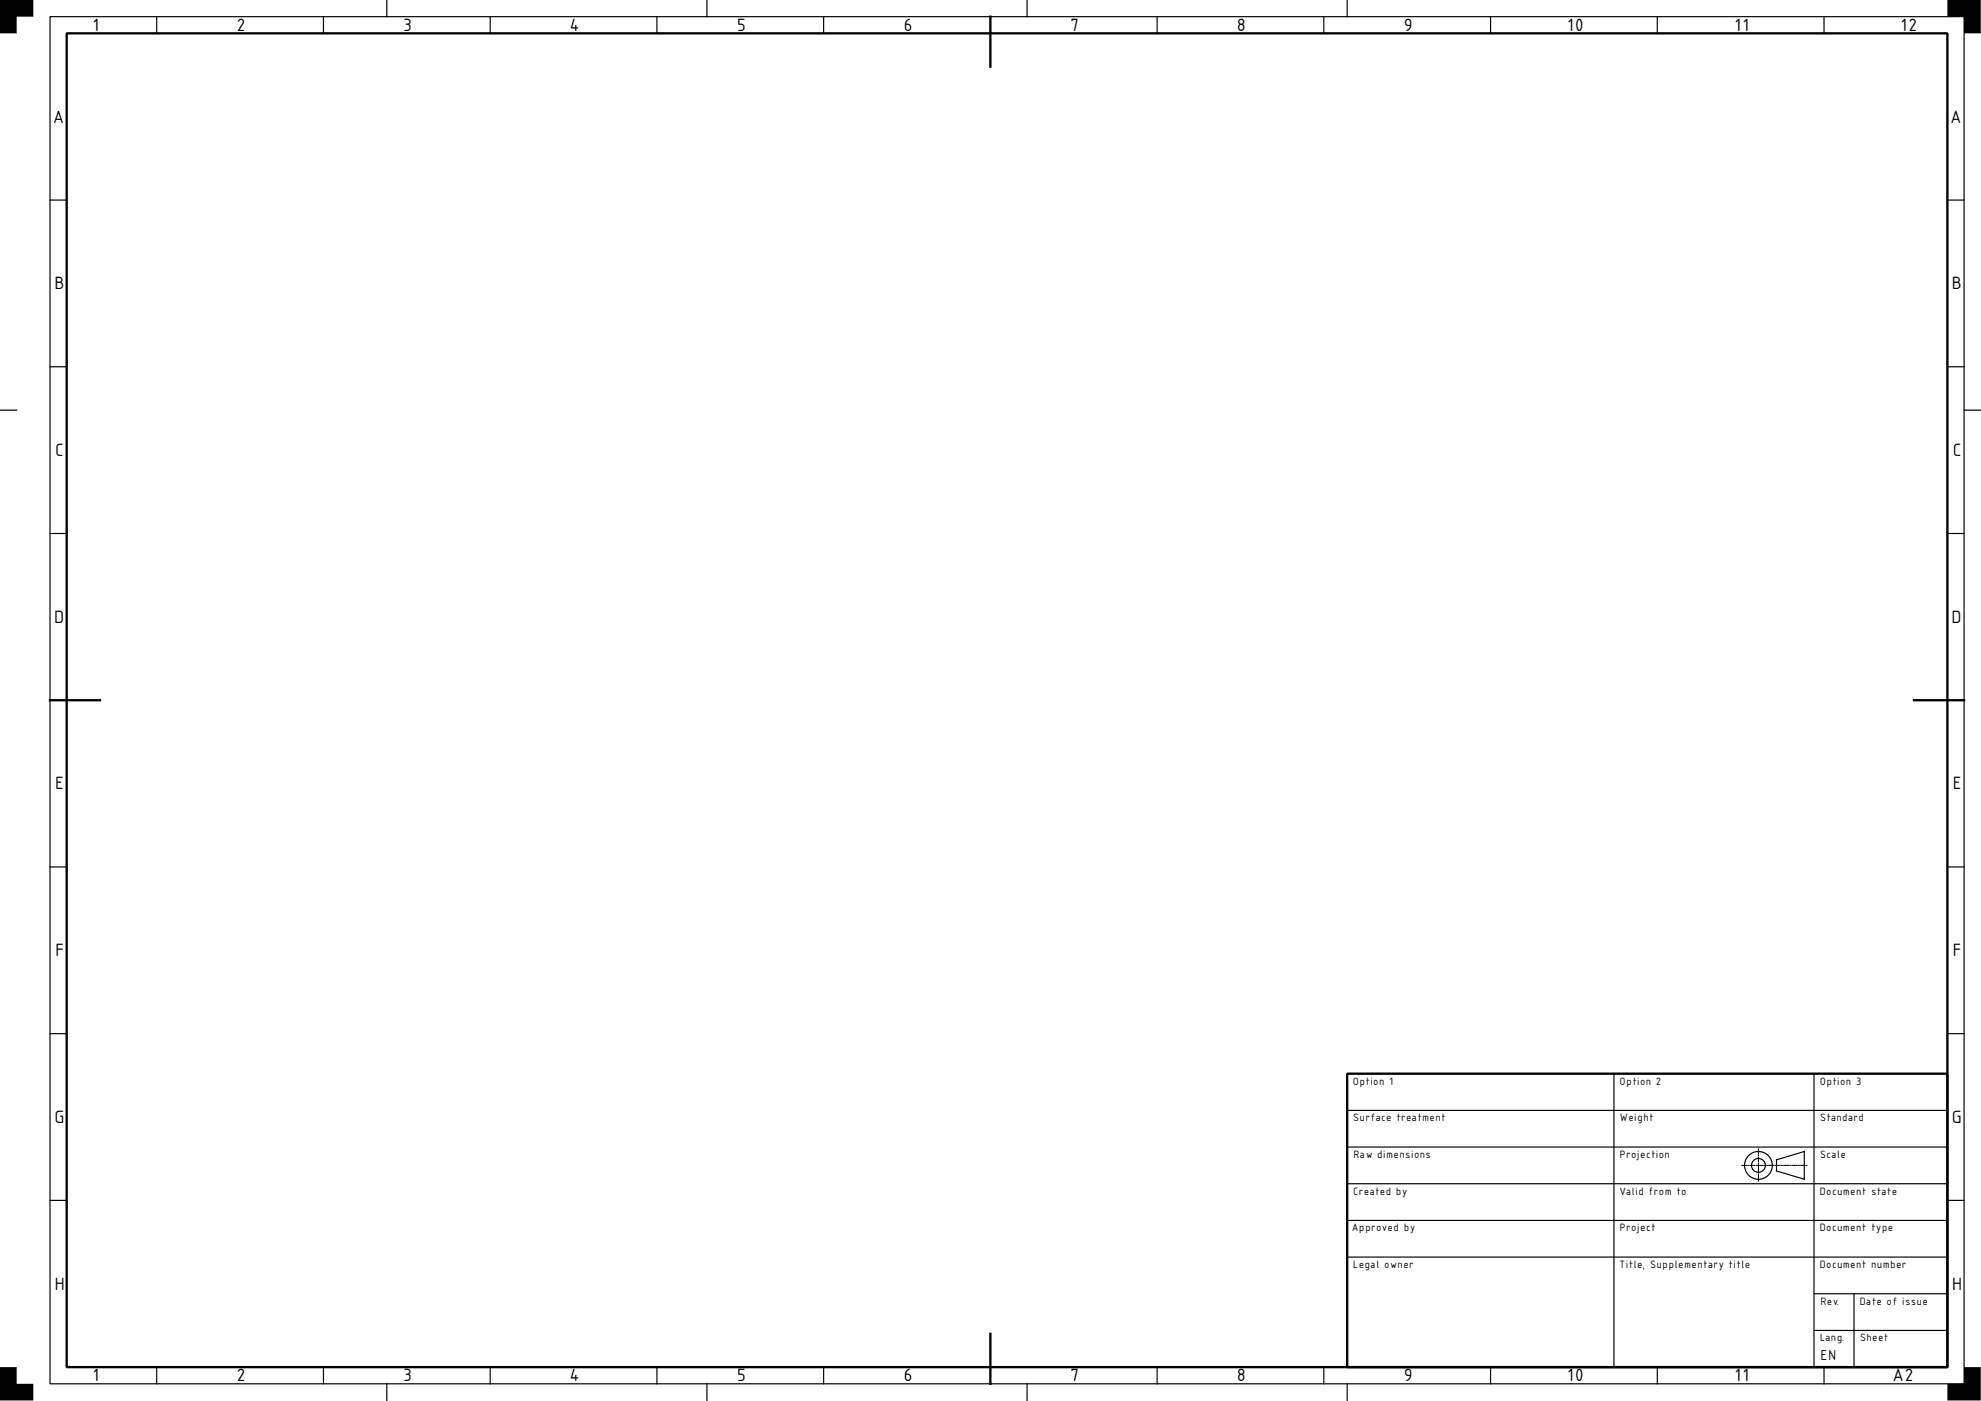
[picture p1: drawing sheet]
<svg xmlns="http://www.w3.org/2000/svg" width="594mm" height="420mm" viewBox="0 0 594 420" stroke-linecap="round" stroke-linejoin="round" font-family="sans-serif">
<g fill="#000">
<path d="M0 0h10v5h-5v5h-5zM0 0v10h5v-5h5v-5z"/>
<path d="M584 0v5h5v5h5v-10zM584 0h10v10h-5v-5h-5z"/>
<path d="M0 410v10h10v-5h-5v-5zM0 410h5v5h5v5h-10z"/>
<path d="M584 415h5v-5h5v10h-10zM584 415v5h10v-10h-5v5z"/>
</g>
<g fill="#000">
<path d="M0 0h10v5h-5v5h-5z" fill-rule="evenodd"/>
<path d="M584 0h10v10h-5v-5h-5z" fill-rule="evenodd"/>
<path d="M0 410h5v5h5v5h-10z" fill-rule="evenodd"/>
<path d="M584 415h5v-5h5v10h-10z" fill-rule="evenodd"/>
</g>
<g fill="none" stroke="#000" stroke-width=".35">
<path d="M15 5h574v410h-574zM47 5v5M97 5v5M116 0v5M147 5v5M197 5v5M212 0v5M247 5v5M308 0v5M347 5v5M397 5v5M404 0v5"/>
<path d="M447 5v5M497 5v5M547 5v5M15 60h5M584 60h5M15 110h5M584 110h5M0 123h5M589 123h5M15 160h5M584 160h5M15 260h5"/>
<path d="M584 260h5M15 310h5M584 310h5M404 333h180M484 322v88M544 322v88M404 344h180M404 355h180M532.8 347.8l8.3-2.5v8.4l-8.3-2.5zM15 360h5M404 366h180M404 377h180"/>
<path d="M584 360h5M544 388h40M544 399h40M556 388v22M47 410v5M97 410v5M116 415v5M147 410v5M197 410v5M212 415v5M247 410v5M308 415v5"/>
<path d="M347 410v5M397 410v5M404 415v5M447 410v5M497 410v5M547 410v5"/>
<circle cx="527.3" cy="349.5" r="4.2"/>
<circle cx="527.3" cy="349.5" r="2.08"/>
</g>
<path d="M20 10h564v400h-564zM297 5v15M15 210h15M574 210h15M404 322h180v88h-180zM297 400v15" fill="none" stroke="#000" stroke-width=".7"/>
<g fill="none" stroke="#000" stroke-width=".3">
<path d="M522.3 349.5h1.5M524.1 349.5h.4M524.9 349.5h1.4M526.7 349.5h.3M527.3 344.5v1.4M527.3 346.3v.4M527.3 347v1.5M527.3 348.8v.4M527.3 351.3v.4M527.3 352.1v1.4M527.3 353.9v.3M528.8 349.5h-1.4l-.1 1.5"/>
<path d="M529.2 349.5h.3M529.9 349.5h1.4M531.7 349.5h.4M532.4 349.5h1.5M534.2 349.5h.4M534.9 349.5h1.5M536.7 349.5h.4M537.5 349.5h1.4M539.3 349.5h.3M540 349.5h1.4M541.8 349.5h.1"/>
</g>
<g font-size="5">
<text x="27.4" y="9.2">1</text>
<text x="70.6" y="9.2">2</text>
<text x="120.6" y="9.2">3</text>
<text x="170.6" y="9.2">4</text>
<text x="220.6" y="9.2">5</text>
<text x="270.6" y="9.2">6</text>
<text x="320.6" y="9.2">7</text>
<text x="370.6" y="9.2">8</text>
<text x="420.6" y="9.2">9</text>
<text x="469.5" y="9.2">10</text>
<text x="519.7" y="9.2">11</text>
<text x="569.5" y="9.2">12</text>
<text x="16.1" y="36.7">A</text>
<text x="585.1" y="36.7">A</text>
<text x="15.9" y="86.8">B</text>
<text x="584.9" y="86.8">B</text>
<text x="16.1" y="136.8">C</text>
<text x="585.1" y="136.8">C</text>
<text x="16" y="186.8">D</text>
<text x="585" y="186.8">D</text>
<text x="16.1" y="236.8">E</text>
<text x="585.1" y="236.8">E</text>
<text x="16.1" y="286.8">F</text>
<text x="585.1" y="286.8">F</text>
<text x="15.9" y="336.8">G</text>
<text x="584.9" y="336.8">G</text>
<text x="15.8" y="386.8">H</text>
<text x="584.8" y="386.8">H</text>
<text x="27.4" y="414.3">1</text>
<text x="70.6" y="414.3">2</text>
<text x="120.6" y="414.3">3</text>
<text x="170.6" y="414.3">4</text>
<text x="220.6" y="414.3">5</text>
<text x="270.6" y="414.3">6</text>
<text x="320.6" y="414.3">7</text>
<text x="370.6" y="414.3">8</text>
<text x="420.6" y="414.3">9</text>
<text x="469.5" y="414.3">10</text>
<text x="519.7" y="414.3">11</text>
<text x="567.7" y="414.3">A2</text>
</g>
<text font-size="4" x="545.5" y="407.8">EN</text>
<g font-size="3">
<text x="405.5" y="325.3">Option 1</text>
<text x="485.5" y="325.3">Option 2</text>
<text x="545.5" y="325.3">Option 3</text>
<text x="405.5" y="336.3">Surface treatment</text>
<text x="485.5" y="336.3">Weight</text>
<text x="545.5" y="336.3">Standard</text>
<text x="405.5" y="347.3">Raw dimensions</text>
<text x="485.5" y="347.3">Projection</text>
<text x="545.5" y="347.3">Scale</text>
<text x="405.5" y="358.3">Created by</text>
<text x="485.5" y="358.3">Valid from to</text>
<text x="545.5" y="358.3">Document state</text>
<text x="405.5" y="369.3">Approved by</text>
<text x="485.5" y="369.3">Project</text>
<text x="545.5" y="369.3">Document type</text>
<text x="405.5" y="380.3">Legal owner</text>
<text x="485.5" y="380.3">Title, Supplementary title</text>
<text x="545.5" y="380.3">Document number</text>
<text x="545.5" y="391.3">Rev.</text>
<text x="557.5" y="391.3">Date of issue</text>
<text x="545.5" y="402.3">Lang.</text>
<text x="557.5" y="402.3">Sheet</text>
</g>
</svg>
